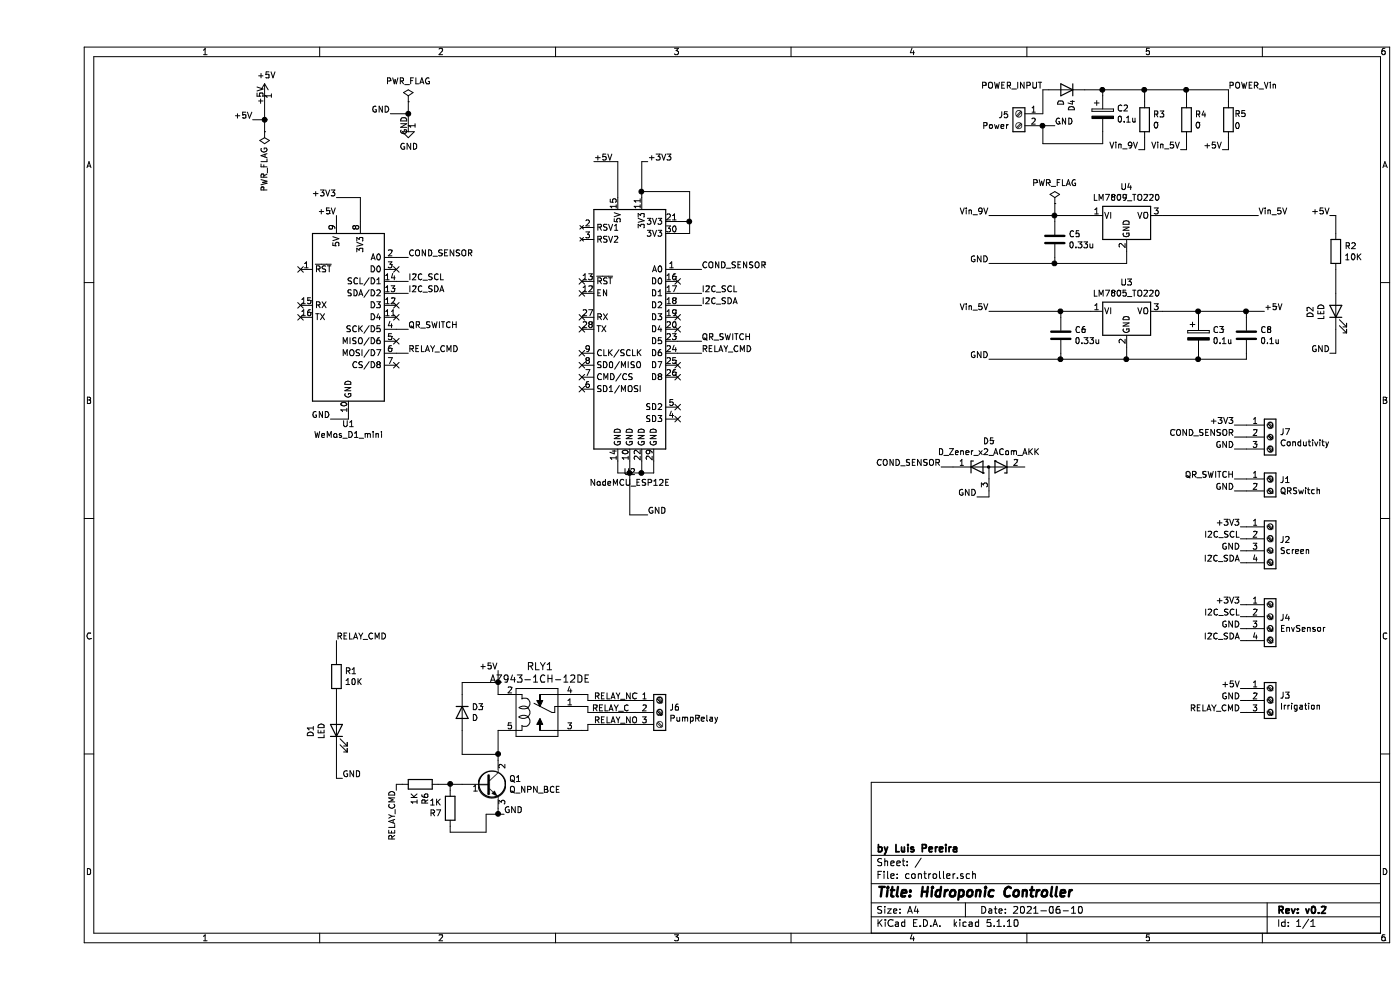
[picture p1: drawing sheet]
EESchema Schematic File Version 4
EELAYER 30 0
EELAYER END
$Descr A4 11693 8268
encoding utf-8
Sheet 1 1
Title "Hidroponic Controller"
Date "2021-06-10"
Rev "v0.2"
Comp "by Luis Pereira"
Comment1 ""
Comment2 ""
Comment3 ""
Comment4 ""
$EndDescr
$Comp
L Connector:Screw_Terminal_01x03 J3
U 1 1
P 10300 5850
F 0 "J3" H 10380 5892 50  0000 L CNN
F 1 "Irrigation" H 10380 5801 50  0000 L CNN
F 2 "TerminalBlock:TerminalBlock_bornier-3_P5.08mm" H 10300 5850 50  0001 C CNN
F 3 "~" H 10300 5850 50  0001 C CNN
	1    10300 5850
	1    0    0    -1  
$EndComp
$Comp
L Connector:Screw_Terminal_01x04 J2
U 1 1
P 10300 4500
F 0 "J2" H 10380 4492 50  0000 L CNN
F 1 "Screen" H 10380 4401 50  0000 L CNN
F 2 "TerminalBlock:TerminalBlock_bornier-4_P5.08mm" H 10300 4500 50  0001 C CNN
F 3 "~" H 10300 4500 50  0001 C CNN
	1    10300 4500
	1    0    0    -1  
$EndComp
$Comp
L Connector:Screw_Terminal_01x04 J4
U 1 1
P 10300 5150
F 0 "J4" H 10380 5142 50  0000 L CNN
F 1 "EnvSensor" H 10380 5051 50  0000 L CNN
F 2 "TerminalBlock:TerminalBlock_bornier-4_P5.08mm" H 10300 5150 50  0001 C CNN
F 3 "~" H 10300 5150 50  0001 C CNN
	1    10300 5150
	1    0    0    -1  
$EndComp
Wire Wire Line
	10050 4500 10100 4500
Wire Wire Line
	10100 5150 10050 5150
$Comp
L MCU_Module:WeMos_D1_mini U1
U 1 1
P 2600 2650
F 0 "U1" H 2600 1761 50  0000 C CNN
F 1 "WeMos_D1_mini" H 2600 1670 50  0000 C CNN
F 2 "Module:WEMOS_D1_mini_light" H 2600 1500 50  0001 C CNN
F 3 "https://wiki.wemos.cc/products:d1:d1_mini#documentation" H 750 1500 50  0001 C CNN
	1    2600 2650
	1    0    0    -1  
$EndComp
Wire Wire Line
	2600 3450 2600 3500
Wire Wire Line
	3000 2450 3100 2450
$Comp
L Connector:Screw_Terminal_01x02 J1
U 1 1
P 10300 4000
F 0 "J1" H 10380 3992 50  0000 L CNN
F 1 "QRSwitch" H 10380 3901 50  0000 L CNN
F 2 "TerminalBlock:TerminalBlock_bornier-2_P5.08mm" H 10300 4000 50  0001 C CNN
F 3 "~" H 10300 4000 50  0001 C CNN
	1    10300 4000
	1    0    0    -1  
$EndComp
Wire Wire Line
	10100 4000 10000 4000
$Comp
L controller-rescue:NodeMCU_ESP12E-LCP_MCU_Module U2
U 1 1
P 4950 2750
F 0 "U2" H 4950 1561 50  0000 C CNN
F 1 "NodeMCU_ESP12E" H 4950 1470 50  0000 C CNN
F 2 "LCP_Footprints:NodeMCU1.0_12-E" H 4950 1600 50  0001 C CNN
F 3 "" H 3100 1600 50  0001 C CNN
	1    4950 2750
	1    0    0    -1  
$EndComp
$Comp
L Device:R R1
U 1 1
P 2500 5650
F 0 "R1" H 2570 5696 50  0000 L CNN
F 1 "10K" H 2570 5605 50  0000 L CNN
F 2 "Resistor_SMD:R_0805_2012Metric" V 2430 5650 50  0001 C CNN
F 3 "~" H 2500 5650 50  0001 C CNN
	1    2500 5650
	1    0    0    -1  
$EndComp
$Comp
L Device:LED D1
U 1 1
P 2500 6100
F 0 "D1" H 2493 6317 50  0000 C CNN
F 1 "LED" H 2493 6226 50  0000 C CNN
F 2 "LED_THT:LED_D3.0mm" H 2500 6100 50  0001 C CNN
F 3 "~" H 2500 6100 50  0001 C CNN
	1    2500 6100
	0    -1   -1   0   
$EndComp
Wire Wire Line
	5350 2950 5550 2950
Wire Wire Line
	10100 5950 10050 5950
Wire Wire Line
	2500 5950 2500 5800
Wire Wire Line
	10100 5850 10050 5850
Wire Wire Line
	3000 2750 3100 2750
Wire Wire Line
	10000 4100 10100 4100
Wire Wire Line
	10100 4600 10050 4600
Wire Wire Line
	10100 5250 10050 5250
Wire Wire Line
	10100 5350 10050 5350
Wire Wire Line
	10100 4700 10050 4700
Wire Wire Line
	3000 2350 3100 2350
Wire Wire Line
	5350 2550 5550 2550
Wire Wire Line
	5350 2450 5550 2450
$Comp
L power:+5V #PWR0101
U 1 1
P 1900 800
F 0 "#PWR0101" H 1900 650 50  0001 C CNN
F 1 "+5V" H 1915 973 50  0000 C CNN
F 2 "" H 1900 800 50  0001 C CNN
F 3 "" H 1900 800 50  0001 C CNN
	1    1900 800 
	1    0    0    -1  
$EndComp
$Comp
L power:GND #PWR0103
U 1 1
P 3100 1050
F 0 "#PWR0103" H 3100 800 50  0001 C CNN
F 1 "GND" H 3105 877 50  0000 C CNN
F 2 "" H 3100 1050 50  0001 C CNN
F 3 "" H 3100 1050 50  0001 C CNN
	1    3100 1050
	1    0    0    -1  
$EndComp
Wire Wire Line
	2500 6250 2500 6500
Wire Wire Line
	10050 5050 10100 5050
Wire Wire Line
	10050 5750 10100 5750
Wire Wire Line
	4850 1350 4850 1650
$Comp
L power:PWR_FLAG #FLG0101
U 1 1
P 3100 850
F 0 "#FLG0101" H 3100 925 50  0001 C CNN
F 1 "PWR_FLAG" H 3100 1023 50  0000 C CNN
F 2 "" H 3100 850 50  0001 C CNN
F 3 "~" H 3100 850 50  0001 C CNN
	1    3100 850 
	1    0    0    -1  
$EndComp
$Comp
L power:PWR_FLAG #FLG0102
U 1 1
P 1900 1100
F 0 "#FLG0102" H 1900 1175 50  0001 C CNN
F 1 "PWR_FLAG" V 1900 1227 50  0000 L CNN
F 2 "" H 1900 1100 50  0001 C CNN
F 3 "~" H 1900 1100 50  0001 C CNN
	1    1900 1100
	-1   0    0    1   
$EndComp
NoConn ~ 2200 2250
NoConn ~ 2200 2550
NoConn ~ 2200 2650
NoConn ~ 3000 2250
NoConn ~ 3000 2550
NoConn ~ 3000 2650
NoConn ~ 3000 2850
NoConn ~ 3000 3050
NoConn ~ 5350 3400
NoConn ~ 5350 3500
NoConn ~ 4550 3150
NoConn ~ 4550 3250
NoConn ~ 4550 3050
NoConn ~ 4550 2950
NoConn ~ 4550 2750
NoConn ~ 4550 2650
NoConn ~ 4550 2450
NoConn ~ 4550 2350
NoConn ~ 5350 2350
Wire Wire Line
	4950 3850 4950 3950
Wire Wire Line
	4850 3850 4850 3950
Wire Wire Line
	4850 3950 4950 3950
Connection ~ 4950 3950
Wire Wire Line
	4950 3950 4950 4300
Wire Wire Line
	5050 3850 5050 3950
Wire Wire Line
	5050 3950 4950 3950
Wire Wire Line
	5150 3850 5150 3950
Wire Wire Line
	5150 3950 5050 3950
Connection ~ 5050 3950
Wire Wire Line
	5350 1850 5450 1850
Wire Wire Line
	5350 1950 5450 1950
Wire Wire Line
	5450 1950 5450 1850
Text Label 3100 2950 0    50   ~ 0
RELAY_CMD
Text Label 2500 5350 0    50   ~ 0
RELAY_CMD
Wire Wire Line
	2500 5350 2500 5500
Text Label 2550 6500 0    50   ~ 0
GND
Wire Wire Line
	2500 6500 2550 6500
Text Label 4650 1350 0    50   ~ 0
+5V
Wire Wire Line
	4850 1350 4650 1350
Text Label 2500 1800 2    50   ~ 0
+5V
Text Label 1800 1000 2    50   ~ 0
+5V
Wire Wire Line
	1900 800  1900 1000
Wire Wire Line
	1800 1000 1900 1000
Connection ~ 1900 1000
Wire Wire Line
	1900 1000 1900 1100
Wire Wire Line
	2500 1800 2500 1850
Text Label 2500 1650 2    50   ~ 0
+3V3
Wire Wire Line
	2500 1650 2700 1650
Wire Wire Line
	2700 1650 2700 1850
Text Label 5100 1350 0    50   ~ 0
+3V3
Wire Wire Line
	5050 1350 5100 1350
Text Label 5100 4300 0    50   ~ 0
GND
Wire Wire Line
	4950 4300 5100 4300
Text Label 10050 5050 2    50   ~ 0
+3V3
Text Label 10050 4400 2    50   ~ 0
+3V3
Text Label 10050 5750 2    50   ~ 0
+5V
Text Label 10050 5850 2    50   ~ 0
GND
Text Label 10050 5250 2    50   ~ 0
GND
Text Label 10050 4600 2    50   ~ 0
GND
Text Label 10000 4100 2    50   ~ 0
GND
Wire Wire Line
	3100 850  3100 950 
Text Label 2450 3500 2    50   ~ 0
GND
Wire Wire Line
	2450 3500 2600 3500
Text Label 2950 950  2    50   ~ 0
GND
Wire Wire Line
	2950 950  3100 950 
Connection ~ 3100 950 
Wire Wire Line
	3100 950  3100 1050
Text Label 10000 4000 2    50   ~ 0
QR_SWITCH
Text Label 3100 2750 0    50   ~ 0
QR_SWITCH
Text Label 5550 2850 0    50   ~ 0
QR_SWITCH
Wire Wire Line
	5350 2850 5550 2850
NoConn ~ 5350 2650
NoConn ~ 5350 2750
NoConn ~ 5350 3050
NoConn ~ 5350 3150
Text Label 10050 5950 2    50   ~ 0
RELAY_CMD
Text Label 5550 2950 0    50   ~ 0
RELAY_CMD
Text Label 3100 2350 0    50   ~ 0
I2C_SCL
Text Label 3100 2450 0    50   ~ 0
I2C_SDA
Text Label 10050 4500 2    50   ~ 0
I2C_SCL
Text Label 10050 5150 2    50   ~ 0
I2C_SCL
Text Label 5550 2450 0    50   ~ 0
I2C_SCL
Text Label 5550 2550 0    50   ~ 0
I2C_SDA
Text Label 10050 4700 2    50   ~ 0
I2C_SDA
Text Label 10050 5350 2    50   ~ 0
I2C_SDA
Wire Wire Line
	3000 2950 3100 2950
Wire Wire Line
	10050 4400 10100 4400
Connection ~ 5450 1850
Wire Wire Line
	5450 1600 5450 1850
Wire Wire Line
	5050 1600 5050 1650
Wire Wire Line
	5050 1350 5050 1600
Connection ~ 5050 1600
Wire Wire Line
	5050 1600 5450 1600
$Comp
L Regulator_Linear:LM7805_TO220 U3
U 1 1
P 9100 2600
F 0 "U3" H 9100 2842 50  0000 C CNN
F 1 "LM7805_TO220" H 9100 2751 50  0000 C CNN
F 2 "Package_TO_SOT_THT:TO-220-3_Vertical" H 9100 2825 50  0001 C CIN
F 3 "https://www.onsemi.cn/PowerSolutions/document/MC7800-D.PDF" H 9100 2550 50  0001 C CNN
	1    9100 2600
	1    0    0    -1  
$EndComp
$Comp
L Regulator_Linear:LM7809_TO220 U4
U 1 1
P 9100 1800
F 0 "U4" H 9100 2042 50  0000 C CNN
F 1 "LM7809_TO220" H 9100 1951 50  0000 C CNN
F 2 "Package_TO_SOT_THT:TO-220-3_Vertical" H 9100 2025 50  0001 C CIN
F 3 "https://www.onsemi.cn/PowerSolutions/document/MC7800-D.PDF" H 9100 1750 50  0001 C CNN
	1    9100 1800
	1    0    0    -1  
$EndComp
$Comp
L Device:R R2
U 1 1
P 10850 2100
F 0 "R2" H 10920 2146 50  0000 L CNN
F 1 "10K" H 10920 2055 50  0000 L CNN
F 2 "Resistor_SMD:R_0805_2012Metric" V 10780 2100 50  0001 C CNN
F 3 "~" H 10850 2100 50  0001 C CNN
	1    10850 2100
	1    0    0    -1  
$EndComp
$Comp
L Device:LED D2
U 1 1
P 10850 2600
F 0 "D2" H 10843 2817 50  0000 C CNN
F 1 "LED" H 10843 2726 50  0000 C CNN
F 2 "LED_THT:LED_D3.0mm" H 10850 2600 50  0001 C CNN
F 3 "~" H 10850 2600 50  0001 C CNN
	1    10850 2600
	0    -1   -1   0   
$EndComp
Wire Wire Line
	9100 2900 9100 3000
Connection ~ 9100 3000
Wire Wire Line
	8500 1800 8800 1800
Wire Wire Line
	9100 2100 9100 2200
Text Label 10250 2600 0    50   ~ 0
+5V
Wire Wire Line
	10250 2600 10100 2600
Text Label 10800 1800 2    50   ~ 0
+5V
Wire Wire Line
	10800 1800 10850 1800
Wire Wire Line
	10850 1800 10850 1950
Wire Wire Line
	10850 2250 10850 2450
Text Label 10800 2950 2    50   ~ 0
GND
Wire Wire Line
	10850 2750 10850 2950
Wire Wire Line
	10850 2950 10800 2950
Connection ~ 8500 1800
Text Label 10200 1800 0    50   ~ 0
Vin_5V
$Comp
L Device:R R3
U 1 1
P 9250 1000
F 0 "R3" H 9320 1046 50  0000 L CNN
F 1 "0" H 9320 955 50  0000 L CNN
F 2 "Resistor_SMD:R_0805_2012Metric" V 9180 1000 50  0001 C CNN
F 3 "~" H 9250 1000 50  0001 C CNN
	1    9250 1000
	1    0    0    -1  
$EndComp
$Comp
L Device:R R4
U 1 1
P 9600 1000
F 0 "R4" H 9670 1046 50  0000 L CNN
F 1 "0" H 9670 955 50  0000 L CNN
F 2 "Resistor_SMD:R_0805_2012Metric" V 9530 1000 50  0001 C CNN
F 3 "~" H 9600 1000 50  0001 C CNN
	1    9600 1000
	1    0    0    -1  
$EndComp
Text Label 9200 1250 2    50   ~ 0
Vin_9V
Wire Wire Line
	9250 1150 9250 1250
Wire Wire Line
	9250 1250 9200 1250
Text Label 9550 1250 2    50   ~ 0
Vin_5V
Wire Wire Line
	9600 1150 9600 1250
Wire Wire Line
	9600 1250 9550 1250
Text Label 9900 1250 2    50   ~ 0
+5V
Wire Wire Line
	9950 1150 9950 1250
Wire Wire Line
	9950 1250 9900 1250
$Comp
L Connector:Screw_Terminal_01x02 J5
U 1 1
P 8200 950
F 0 "J5" H 8280 942 50  0000 L CNN
F 1 "Power" H 8280 851 50  0000 L CNN
F 2 "TerminalBlock:TerminalBlock_bornier-2_P5.08mm" H 8200 950 50  0001 C CNN
F 3 "~" H 8200 950 50  0001 C CNN
	1    8200 950 
	-1   0    0    -1  
$EndComp
Wire Wire Line
	8400 950  8400 750 
Wire Wire Line
	8400 750  8450 750 
Wire Wire Line
	9250 750  9250 850 
Wire Wire Line
	9600 850  9600 750 
Wire Wire Line
	9600 750  9250 750 
Connection ~ 9250 750 
Wire Wire Line
	9950 850  9950 750 
Wire Wire Line
	9950 750  9600 750 
Connection ~ 9600 750 
Text Label 8500 1050 0    50   ~ 0
GND
Wire Wire Line
	8400 1050 8500 1050
$Comp
L dk_Automotive-Relays:JSM1-12V-5 RLY1
U 1 1
P 4150 5900
F 0 "RLY1" H 4200 6237 60  0000 C CNN
F 1 "AZ943-1CH-12DE" H 4200 6131 60  0000 C CNN
F 2 "LCP_Footprints:Relay_SPDT_ZETTLER_AZ943_Series_Form_C" H 4350 6100 60  0001 L CNN
F 3 "https://media.digikey.com/pdf/Data%20Sheets/Panasonic%20Electric%20Works%20PDFs/JS-M_Series_Rev_Dec_2011.pdf" H 4350 6200 60  0001 L CNN
F 4 "255-1240-ND" H 4350 6300 60  0001 L CNN "Digi-Key_PN"
F 5 "JSM1-12V-5" H 4350 6400 60  0001 L CNN "MPN"
F 6 "Relays" H 4350 6500 60  0001 L CNN "Category"
F 7 "Automotive Relays" H 4350 6600 60  0001 L CNN "Family"
F 8 "https://media.digikey.com/pdf/Data%20Sheets/Panasonic%20Electric%20Works%20PDFs/JS-M_Series_Rev_Dec_2011.pdf" H 4350 6700 60  0001 L CNN "DK_Datasheet_Link"
F 9 "/product-detail/en/panasonic-electric-works/JSM1-12V-5/255-1240-ND/274764" H 4350 6800 60  0001 L CNN "DK_Detail_Page"
F 10 "RELAY AUTOMOTIVE SPDT 15A 12V" H 4350 6900 60  0001 L CNN "Description"
F 11 "Panasonic Electric Works" H 4350 7000 60  0001 L CNN "Manufacturer"
F 12 "Active" H 4350 7100 60  0001 L CNN "Status"
	1    4150 5900
	1    0    0    -1  
$EndComp
$Comp
L Connector:Screw_Terminal_01x03 J6
U 1 1
P 5200 5950
F 0 "J6" H 5280 5992 50  0000 L CNN
F 1 "PumpRelay" H 5280 5901 50  0000 L CNN
F 2 "TerminalBlock:TerminalBlock_bornier-3_P5.08mm" H 5200 5950 50  0001 C CNN
F 3 "~" H 5200 5950 50  0001 C CNN
	1    5200 5950
	1    0    0    -1  
$EndComp
Wire Wire Line
	4550 5800 4600 5800
Wire Wire Line
	4600 5800 4600 5850
Wire Wire Line
	4600 5850 5000 5850
Wire Wire Line
	4550 5900 4600 5900
Wire Wire Line
	4600 5900 4600 5950
Wire Wire Line
	4600 5950 5000 5950
Wire Wire Line
	4550 6100 4600 6100
Wire Wire Line
	4600 6100 4600 6050
Wire Wire Line
	4600 6050 5000 6050
$Comp
L Device:Q_NPN_BCE Q1
U 1 1
P 3750 6550
F 0 "Q1" H 3941 6596 50  0000 L CNN
F 1 "Q_NPN_BCE" H 3941 6505 50  0000 L CNN
F 2 "Package_TO_SOT_THT:TO-92" H 3950 6650 50  0001 C CNN
F 3 "~" H 3750 6550 50  0001 C CNN
	1    3750 6550
	1    0    0    -1  
$EndComp
Wire Wire Line
	3850 6100 3850 6300
Text Label 3900 6800 0    50   ~ 0
GND
Wire Wire Line
	3850 6750 3850 6800
Wire Wire Line
	3850 6800 3900 6800
Text Label 3850 5600 2    50   ~ 0
+5V
Wire Wire Line
	3850 5800 3850 5700
$Comp
L Device:R R6
U 1 1
P 3200 6550
F 0 "R6" H 3270 6596 50  0000 L CNN
F 1 "1K" H 3270 6505 50  0000 L CNN
F 2 "Resistor_SMD:R_0805_2012Metric" V 3130 6550 50  0001 C CNN
F 3 "~" H 3200 6550 50  0001 C CNN
	1    3200 6550
	0    1    1    0   
$EndComp
Wire Wire Line
	3350 6550 3450 6550
Text Label 3000 6600 3    50   ~ 0
RELAY_CMD
$Comp
L Device:D D3
U 1 1
P 3550 5950
F 0 "D3" V 3504 6030 50  0000 L CNN
F 1 "D" V 3595 6030 50  0000 L CNN
F 2 "Diode_THT:D_DO-41_SOD81_P7.62mm_Horizontal" H 3550 5950 50  0001 C CNN
F 3 "~" H 3550 5950 50  0001 C CNN
	1    3550 5950
	0    1    1    0   
$EndComp
Wire Wire Line
	3550 5800 3550 5700
Wire Wire Line
	3550 5700 3850 5700
Connection ~ 3850 5700
Wire Wire Line
	3850 5700 3850 5600
Wire Wire Line
	3550 6100 3550 6300
Wire Wire Line
	3550 6300 3850 6300
Connection ~ 3850 6300
Wire Wire Line
	3850 6300 3850 6350
$Comp
L Device:R R5
U 1 1
P 9950 1000
F 0 "R5" H 10000 1050 50  0000 L CNN
F 1 "0" H 10000 950 50  0000 L CNN
F 2 "Resistor_SMD:R_0805_2012Metric" V 19380 2000 50  0001 C CNN
F 3 "~" H 19450 2000 50  0001 C CNN
	1    9950 1000
	1    0    0    -1  
$EndComp
$Comp
L power:PWR_FLAG #FLG0103
U 1 1
P 8500 1700
F 0 "#FLG0103" H 8500 1775 50  0001 C CNN
F 1 "PWR_FLAG" H 8500 1873 50  0000 C CNN
F 2 "" H 8500 1700 50  0001 C CNN
F 3 "~" H 8500 1700 50  0001 C CNN
	1    8500 1700
	1    0    0    -1  
$EndComp
Wire Wire Line
	8500 1700 8500 1800
$Comp
L Device:D D4
U 1 1
P 8600 750
F 0 "D4" V 8554 830 50  0000 L CNN
F 1 "D" V 8645 830 50  0000 L CNN
F 2 "Diode_THT:D_DO-41_SOD81_P7.62mm_Horizontal" H 8600 750 50  0001 C CNN
F 3 "~" H 8600 750 50  0001 C CNN
	1    8600 750 
	-1   0    0    1   
$EndComp
$Comp
L Device:C C6
U 1 1
P 8550 2800
F 0 "C6" H 8665 2846 50  0000 L CNN
F 1 "0.33u" H 8665 2755 50  0000 L CNN
F 2 "Capacitor_SMD:C_0805_2012Metric" H 8588 2650 50  0001 C CNN
F 3 "~" H 8550 2800 50  0001 C CNN
	1    8550 2800
	1    0    0    -1  
$EndComp
Wire Wire Line
	8550 2650 8550 2600
Connection ~ 8550 2600
Wire Wire Line
	8550 2950 8550 3000
Connection ~ 8550 3000
Wire Wire Line
	10100 2650 10100 2600
Connection ~ 10100 2600
Wire Wire Line
	10100 2950 10100 3000
Text Label 4650 5850 0    50   ~ 0
RELAY_NC
Text Label 4950 5950 2    50   ~ 0
RELAY_C
Text Label 4650 6050 0    50   ~ 0
RELAY_NO
Wire Wire Line
	8550 2600 8800 2600
Wire Wire Line
	8550 3000 9100 3000
Text Label 7950 1800 2    50   ~ 0
Vin_9V
Text Label 7950 2200 2    50   ~ 0
GND
Wire Wire Line
	8500 2200 9100 2200
Connection ~ 8500 2200
Wire Wire Line
	8500 2150 8500 2200
Wire Wire Line
	8500 1850 8500 1800
$Comp
L Device:C C5
U 1 1
P 8500 2000
F 0 "C5" H 8615 2046 50  0000 L CNN
F 1 "0.33u" H 8615 1955 50  0000 L CNN
F 2 "Capacitor_SMD:C_0805_2012Metric" H 8538 1850 50  0001 C CNN
F 3 "~" H 8500 2000 50  0001 C CNN
	1    8500 2000
	1    0    0    -1  
$EndComp
Text Label 7950 3000 2    50   ~ 0
GND
Text Label 7950 2600 2    50   ~ 0
Vin_5V
$Comp
L Device:C C8
U 1 1
P 10100 2800
F 0 "C8" H 10215 2846 50  0000 L CNN
F 1 "0.1u" H 10215 2755 50  0000 L CNN
F 2 "Capacitor_SMD:C_0805_2012Metric" H 10138 2650 50  0001 C CNN
F 3 "~" H 10100 2800 50  0001 C CNN
	1    10100 2800
	1    0    0    -1  
$EndComp
Wire Wire Line
	10100 3000 9700 3000
Wire Wire Line
	9700 3000 9100 3000
Connection ~ 9700 3000
Wire Wire Line
	9700 2950 9700 3000
Wire Wire Line
	10100 2600 9700 2600
Wire Wire Line
	9400 2600 9700 2600
Connection ~ 9700 2600
Wire Wire Line
	9700 2600 9700 2650
$Comp
L Device:CP C3
U 1 1
P 9700 2800
F 0 "C3" H 9818 2846 50  0000 L CNN
F 1 "0.1u" H 9818 2755 50  0000 L CNN
F 2 "Capacitor_THT:CP_Radial_D5.0mm_P2.00mm" H 9738 2650 50  0001 C CNN
F 3 "~" H 9700 2800 50  0001 C CNN
	1    9700 2800
	1    0    0    -1  
$EndComp
Text Label 8400 750  2    50   ~ 0
POWER_INPUT
Text Label 9950 750  0    50   ~ 0
POWER_Vin
Wire Wire Line
	9400 1800 10200 1800
Wire Wire Line
	7950 1800 8500 1800
Wire Wire Line
	7950 2200 8500 2200
$Comp
L Device:CP C2
U 1 1
P 8900 950
F 0 "C2" H 9018 996 50  0000 L CNN
F 1 "0.1u" H 9018 905 50  0000 L CNN
F 2 "Capacitor_THT:CP_Radial_D5.0mm_P2.00mm" H 8938 800 50  0001 C CNN
F 3 "~" H 8900 950 50  0001 C CNN
	1    8900 950 
	1    0    0    -1  
$EndComp
Wire Wire Line
	8750 750  8900 750 
Wire Wire Line
	8900 800  8900 750 
Connection ~ 8900 750 
Wire Wire Line
	8900 750  9250 750 
Wire Wire Line
	8900 1100 8900 1200
Wire Wire Line
	8900 1200 8400 1200
Wire Wire Line
	8400 1200 8400 1050
Connection ~ 8400 1050
Wire Wire Line
	7950 2600 8550 2600
Wire Wire Line
	7950 3000 8550 3000
Wire Wire Line
	3050 6550 3000 6550
Wire Wire Line
	3000 6550 3000 6600
$Comp
L Device:R R7
U 1 1
P 3450 6750
F 0 "R7" H 3520 6796 50  0000 L CNN
F 1 "1K" H 3520 6705 50  0000 L CNN
F 2 "Resistor_SMD:R_0805_2012Metric" V 3380 6750 50  0001 C CNN
F 3 "~" H 3450 6750 50  0001 C CNN
	1    3450 6750
	-1   0    0    1   
$EndComp
Wire Wire Line
	3450 6600 3450 6550
Connection ~ 3450 6550
Wire Wire Line
	3450 6550 3550 6550
Wire Wire Line
	3450 6900 3450 6950
Wire Wire Line
	3450 6950 3750 6950
Wire Wire Line
	3750 6950 3750 6800
Wire Wire Line
	3750 6800 3850 6800
Connection ~ 3850 6800
$Comp
L Connector:Screw_Terminal_01x03 J7
U 1 1
P 10300 3650
F 0 "J7" H 10380 3692 50  0000 L CNN
F 1 "Condutivity" H 10380 3601 50  0000 L CNN
F 2 "TerminalBlock:TerminalBlock_bornier-3_P5.08mm" H 10300 3650 50  0001 C CNN
F 3 "~" H 10300 3650 50  0001 C CNN
	1    10300 3650
	1    0    0    -1  
$EndComp
Text Label 10000 3550 2    50   ~ 0
+3V3
Wire Wire Line
	10000 3550 10100 3550
Text Label 10000 3750 2    50   ~ 0
GND
Wire Wire Line
	10000 3750 10100 3750
Text Label 10000 3650 2    50   ~ 0
COND_SENSOR
Wire Wire Line
	10000 3650 10100 3650
Text Label 5550 2250 0    50   ~ 0
COND_SENSOR
Wire Wire Line
	5350 2250 5550 2250
Text Label 3100 2150 0    50   ~ 0
COND_SENSOR
Wire Wire Line
	3000 2150 3100 2150
Text Label 7550 3900 2    50   ~ 0
COND_SENSOR
Wire Wire Line
	7550 3900 7650 3900
Text Label 7850 4150 2    50   ~ 0
GND
Wire Wire Line
	7850 4150 7950 4150
Wire Wire Line
	7950 4150 7950 4100
$Comp
L Device:D_Zener_x2_ACom_KKA D5
U 1 1
P 7950 3900
F 0 "D5" H 7950 4117 50  0000 C CNN
F 1 "D_Zener_x2_ACom_AKK" H 7950 4026 50  0000 C CNN
F 2 "Package_TO_SOT_SMD:SOT-23" H 7950 3900 50  0001 C CNN
F 3 "~" H 7950 3900 50  0001 C CNN
	1    7950 3900
	1    0    0    -1  
$EndComp
$EndSCHEMATC
